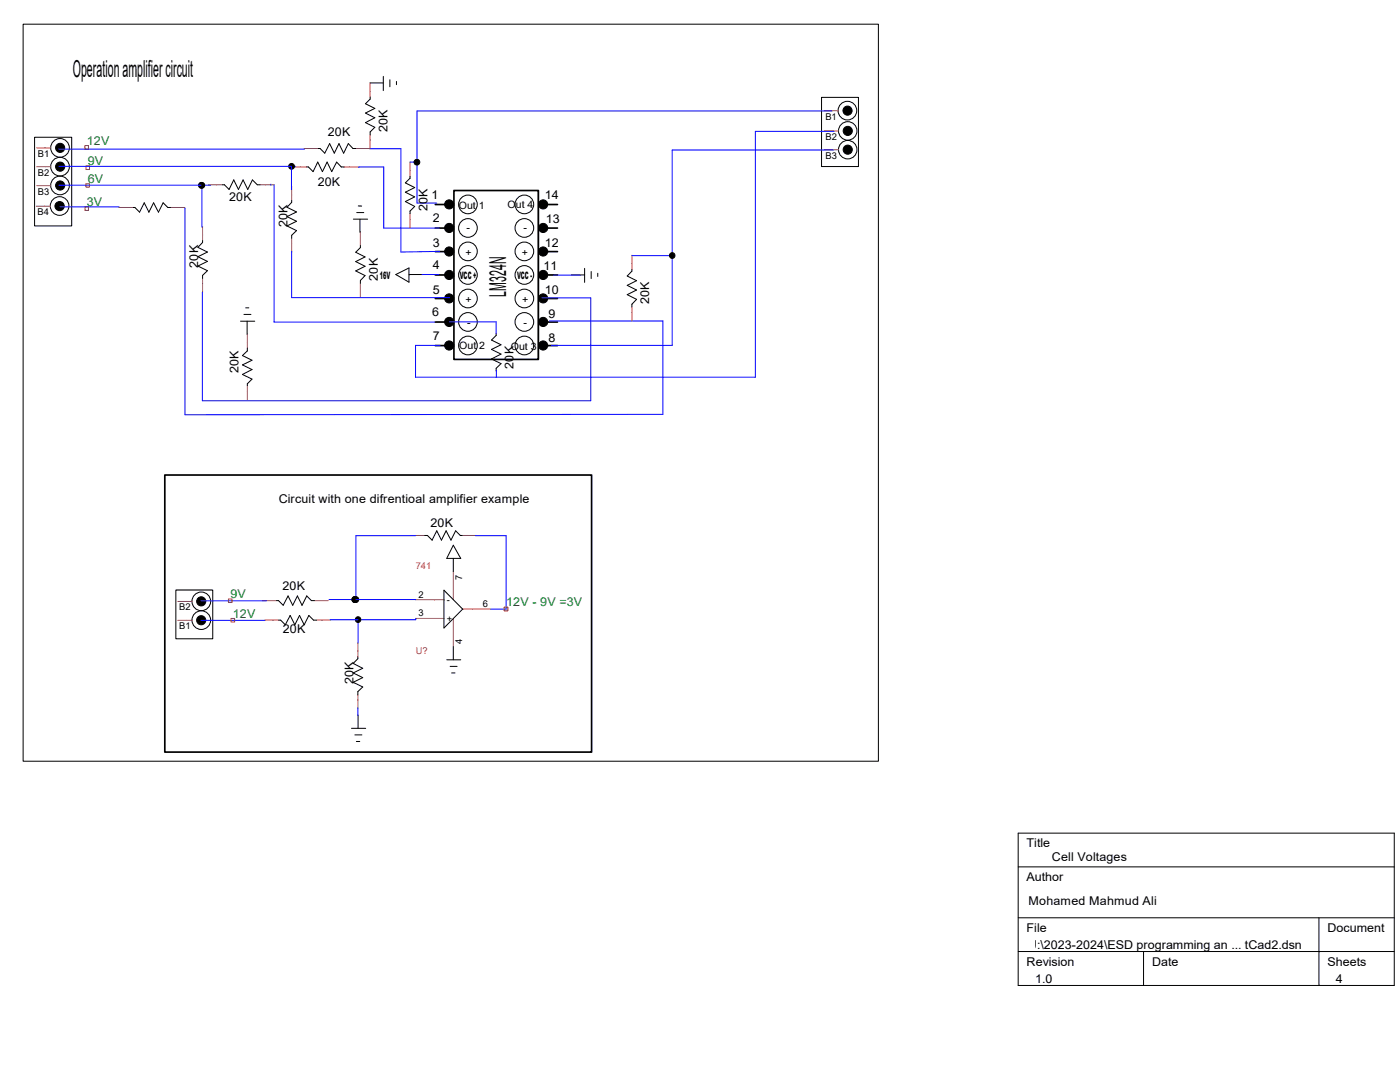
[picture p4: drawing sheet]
<svg xmlns="http://www.w3.org/2000/svg" width="279mm" height="216mm" viewBox="0 0 279 216" stroke-linecap="round" stroke-linejoin="round" font-family="sans-serif">
<g fill="none" stroke="#000" stroke-width=".2">
<path d="M4.6 4.8h170.7v147.1h-170.7zM73.8 16.6h2.7M73.9 19.4v.4l-1 .9 1.9 .9-1.9 1 1.9 .9-1.9 1 1.9 .9-.9 .9v.6M76.5 15.2v2.9M77.8 15.9v1.4M79.1 16.3v.6M164 19.4h7.3v13.8h-7.3zM6.9 27.4h7.4v17.7h-7.4zM44.4 36.9h.4l.9 .9 1-1.9 .9 1.9 .9-1.9 .9 1.9 1-1.9 1 1h.5M61.2 33.3h.4l.9 .9 .9-1.9 .9 1.9 1-1.9 .9 1.9 1-1.9 .9 1h.6M63.5 29.6h.4l.9 1 1-1.9 .9 1.9 .9-1.9 1 1.9 .9-1.9 .9 .9h.6M81.8 35.2v.4l-.9 .9 1.9 .9-1.9 1 1.9 .9-1.9 .9 1.9 1-1 .9v.6"/>
<path d="M26.5 41.4h.4l1 .9 .9-1.8 .9 1.8 .9-1.8 1 1.8 1-1.8 .9 .9h.5M40.4 48v.4l-.9 1 1.9 .9-1.9 .9 1.9 1-1.9 .9 1.9 .9-1 .9v.6M58.2 40v.4l-.9 1 1.9 .9-1.9 .9 1.9 1-1.9 .9 1.9 .9-1 .9v.6M70.5 43.7h2.9M71.2 42.4h1.4M71.5 41.1h.7M71.8 43.7v2.7M71.9 49v.4l-.9 .9 1.9 1-1.9 .9 1.9 .9-1.9 1 1.9 .9-1 1v.5M79 54.8l2.6-1.3v2.8zM81.6 54.8h2.6M114 54.9h2.7M116.7 53.6v2.7"/>
<path d="M118 54.2v1.4M119.3 54.5v.7M126.1 53.8v.3l-.9 1 1.8 .9-1.8 .9 1.8 1-1.8 .9 1.8 .9-.9 1v.6M48 64.1h2.8M48.7 62.7h1.4M49 61.4h.7M49.3 64.1v2.6M49.4 69.5v.5l-1 1 1.9 .9-1.9 .9 1.9 .9-1.9 1 1.9 .9-.9 1v.4M99 66.5v.4l-.9 1 1.9 .9-1.9 .9 1.9 1-1.9 .9 1.9 1-1 .9v.5M35.1 117.7h7.4v9.8h-7.4zM55.2 119.8h.4l.9 1 1-1.9 .9 1.9 1-1.9 .9 1.9 .9-1.9 .9 .9h.6M84.8 106.8h.5l.9 1 1-1.9 .9 1.9 .9-1.9 1 1.9 .9-1.9 1 .9h.3"/>
<path d="M88.6 117.8l3.7 3.7-3.7 3.8zM90.5 108.8l1.4 2.6h-2.7zM90.5 111.4v2.6M55.6 123.7h.4l.9 1 1-1.9 .9 1.9 1-1.9 .9 1.9 .9-1.9 1 .9h.6M71.4 131.1v.3l-.9 1 1.9 .9-1.9 1 1.9 .9-1.9 .9 1.9 1-1 .9v.6M89.2 131.7h2.7M89.8 133h1.4M90.1 134.3h.7M90.5 129v2.7M70.1 145.3h2.9M70.8 146.6h1.4M71.1 148h.7"/>
<path d="M71.5 142.7v2.6M203.2 166.2h75.1v30.4h-75.1zM203.2 173h75.1M203.2 183.1h75.1M203.2 189.9h75.1M228.2 189.9v6.7M263.2 183.1v13.5"/>
<circle cx="12" cy="29.5" r="1.86"/>
<circle cx="12" cy="33.3" r="1.86"/>
<circle cx="12" cy="37" r="1.86"/>
<circle cx="169.1" cy="22.1" r="1.86"/>
<circle cx="169.2" cy="26.1" r="1.84"/>
<circle cx="169.2" cy="29.9" r="1.84"/>
<circle cx="11.9" cy="41.1" r="1.86"/>
<circle cx="93.4" cy="59.6" r="1.86"/>
<circle cx="93.4" cy="45.5" r="1.86"/>
<circle cx="93.4" cy="50.2" r="1.86"/>
<circle cx="93.4" cy="40.8" r="1.86"/>
<circle cx="93.4" cy="54.9" r="1.86"/>
<circle cx="104.6" cy="54.9" r="1.86"/>
<circle cx="104.6" cy="59.6" r="1.86"/>
<circle cx="104.6" cy="50.2" r="1.86"/>
<circle cx="104.6" cy="45.5" r="1.86"/>
<circle cx="104.6" cy="40.8" r="1.86"/>
<circle cx="93.4" cy="68.9" r="1.86"/>
<circle cx="93.4" cy="64.2" r="1.86"/>
<circle cx="104.6" cy="64.2" r="1.86"/>
<circle cx="104.6" cy="68.9" r="1.86"/>
<circle cx="40.2" cy="120" r="1.86"/>
<circle cx="40.2" cy="123.7" r="1.86"/>
</g>
<g fill="none" stroke="#c04040" stroke-width=".2">
<path d="M73.9 16.6v2.8M7.3 29.5h2.8M7.3 33.3h2.8M7.3 37h2.8M41.6 36.9h2.8M51.9 36.9h2.8M58.2 37.2v2.8M58.3 33.3h2.9M60.7 29.6h2.8M68.7 33.3h2.8M71 29.6h2.8M73.9 26.9v2.8"/>
<path d="M81.8 32.3v2.9M164.5 22.1h2.8M164.5 26.1h2.8M164.5 29.9h2.8M7.2 41.1h2.8M23.7 41.4h2.8M34 41.4h2.9M40.4 45.2v2.8M40.4 55.5v2.8M58.2 47.5v2.8M71.9 46.2v2.8M71.9 56.5v2.8"/>
<path d="M81.8 42.7v2.8M126.1 50.9v2.9M49.4 66.6v2.9M49.4 77v2.8M126.1 61.3v2.8M52.4 119.8h2.8M62.7 119.8h2.8M81.9 106.8h2.9M83 119.7h5.6M90.5 114v5.7M92.2 106.8h2.8M35.5 120h2.8"/>
<path d="M35.5 123.8h2.8M52.8 123.7h2.8M63.2 123.7h2.8M71.4 128.3v2.8M71.4 138.6v2.8M83 123.4h5.6M90.5 123.4v5.6M92.3 121.5h5.7"/>
</g>
<g fill="#000" stroke="#000" stroke-width=".2">
<circle cx="12" cy="29.5" r=".91"/>
<circle cx="12" cy="33.3" r=".91"/>
<circle cx="12" cy="37" r=".91"/>
<circle cx="40.2" cy="37" r=".56"/>
<circle cx="40.3" cy="37" r=".57"/>
<circle cx="58.2" cy="33.2" r=".57"/>
<circle cx="83.2" cy="32.4" r=".57"/>
<circle cx="169.1" cy="22.1" r=".91"/>
<circle cx="169.2" cy="26.1" r=".91"/>
<circle cx="169.2" cy="29.9" r=".91"/>
<circle cx="11.9" cy="41.1" r=".92"/>
<circle cx="89.6" cy="40.8" r=".91"/>
<circle cx="89.6" cy="45.5" r=".91"/>
<circle cx="89.6" cy="54.9" r=".91"/>
<circle cx="89.6" cy="59.5" r=".91"/>
<circle cx="89.6" cy="50.2" r=".91"/>
<circle cx="108.4" cy="59.5" r=".91"/>
<circle cx="108.4" cy="45.5" r=".91"/>
<circle cx="108.4" cy="40.8" r=".91"/>
<circle cx="108.4" cy="54.9" r=".91"/>
<circle cx="108.4" cy="50.2" r=".91"/>
<circle cx="134.1" cy="51" r=".56"/>
<circle cx="89.6" cy="64.2" r=".91"/>
<circle cx="89.6" cy="68.9" r=".91"/>
<circle cx="108.4" cy="64.2" r=".91"/>
<circle cx="108.4" cy="68.9" r=".91"/>
<circle cx="40.2" cy="120" r=".91"/>
<circle cx="70.8" cy="119.6" r=".57"/>
<circle cx="70.8" cy="119.6" r=".56"/>
<circle cx="71" cy="119.6" r=".56"/>
<circle cx="40.2" cy="123.8" r=".91"/>
<circle cx="71.4" cy="123.6" r=".56"/>
</g>
<g fill="none" stroke="#000" stroke-width=".34">
<path d="M90.6 38h16.8v33.7h-16.8zM86.9 40.8h1.8M86.9 45.5h1.8M86.9 50.2h1.8M86.9 54.9h1.8M86.9 59.6h1.8M109.3 50.2h2M109.3 45.5h2M109.3 40.8h2M109.3 59.6h2M109.3 54.9h2M86.9 64.3h1.8"/>
<path d="M86.9 69h1.8M109.3 64.3h2M109.3 69h2M32.9 94.8h85.2v55.3h-85.2z"/>
</g>
<g fill="none" stroke="#00f" stroke-width=".2">
<path d="M11.7 29.8h49M11.7 33.2h47.3M11.8 37h30.2M40.3 37v8.3M54.1 36.7v.3M54.7 36.9v27.4h32M58.2 33.2v4.7M71.6 33.4v-.1h5v12.2h11.1M73.7 29.7h6.3v20.6l7.8-.1M81.8 32.3h1.4M166 22.1h-82.8v18.4h4M166.3 29.9h-32.1v39h-24.1"/>
<path d="M166.5 26.2h-15.8v49.1h-67.8v-6.4h4.9M12 41.3h11.7M36.9 41.5v41.3l95.4-.1v-18.6h-22.7M40.4 58.3v21.7h77.5v-20.6h-9.7M58.2 50.1v9.3h31.5M84.2 54.8h3.4M110.4 54.9h5.4M126.1 51h8.1M89.7 64.2h9.3v2.4M99.1 73.9v1.4M40.1 119.9h13.1M65.7 119.6l17.3 .1"/>
<path d="M70.8 119.6h.1M83 106.9h-12v12.7M94.9 106.9h6.1v14.6h-3M40.1 123.8h12.7M71.5 123.7v4.6M83 123.4v.3h-17.1M71.4 141.2l.1 1.5"/>
</g>
<path d="M16.9 29h.8v.8h-.8zM17.1 36.7h.8v.6h-.8zM17.1 33.1h.8v.7h-.8zM17 41.3h.7v.7h-.7zM45.6 119.5h.7v.7h-.7zM46.1 123.4h.7v.7h-.7zM100.6 121.2h.7v.7h-.7z" fill="none" stroke="#f00" stroke-width=".2"/>
<g font-size="4.7">
<text x="14.5" y="15.3">Operation amplifier circuit</text>
<text x="101" y="59.2" transform="rotate(-90 101 59.2)">LM324N</text>
</g>
<g font-size="2.4" fill="#008020">
<text x="17.3" y="28.9">12V</text>
<text x="17.5" y="32.9">9V</text>
<text x="17.3" y="41.1">3V</text>
<text x="17.5" y="36.4">6V</text>
<text x="46" y="119.3">9V</text>
<text x="46.5" y="123.2">12V</text>
<text x="101" y="121">12V - 9V =3V</text>
</g>
<g font-size="2.4">
<text x="65.4" y="27.1">20K</text>
<text x="77.3" y="26.4" transform="rotate(-90 77.3 26.4)">20K</text>
<text x="45.8" y="40.1">20K</text>
<text x="63.4" y="37.1">20K</text>
<text x="86.1" y="39.8">1</text>
<text x="108.8" y="39.6">14</text>
<text x="57.4" y="45.4" transform="rotate(-90 57.4 45.4)">20K</text>
<text x="85.3" y="42.2" transform="rotate(-90 85.3 42.2)">20K</text>
<text x="86.4" y="44.4">2</text>
<text x="108.9" y="44.5">13</text>
<text x="39.5" y="53.4" transform="rotate(-90 39.5 53.4)">20K</text>
<text x="86.4" y="49.3">3</text>
<text x="86.4" y="53.8">4</text>
<text x="108.5" y="53.9">11</text>
<text x="108.8" y="49.3">12</text>
<text x="75.4" y="56" transform="rotate(-90 75.4 56)">20K</text>
<text x="86.4" y="58.7">5</text>
<text x="108.8" y="58.7">10</text>
<text x="86.2" y="63.1">6</text>
<text x="109.5" y="63.4">9</text>
<text x="129.6" y="60.7" transform="rotate(-90 129.6 60.7)">20K</text>
<text x="86.4" y="67.9">7</text>
<text x="109.5" y="68.3">8</text>
<text x="47.6" y="74.5" transform="rotate(-90 47.6 74.5)">20K</text>
<text x="102.5" y="73.5" transform="rotate(-90 102.5 73.5)">20K</text>
<text x="55.6" y="100.4">Circuit with one difrentioal amplifier example</text>
<text x="85.9" y="105.1">20K</text>
<text x="56.4" y="117.6">20K</text>
<text x="56.5" y="126.3">20K</text>
<text x="70.5" y="136.4" transform="rotate(-90 70.5 136.4)">20K</text>
<text x="204.9" y="169.1">Title</text>
<text x="209.9" y="171.7">Cell Voltages</text>
<text x="204.9" y="175.8">Author</text>
<text x="204.9" y="185.9">File</text>
<text x="205.3" y="180.5">Mohamed Mahmud Ali</text>
<text x="264.9" y="185.9">Document</text>
<text x="205.1" y="189.3">U:\2023-2024\ESD programming an ... tCad2.dsn</text>
<text x="204.9" y="192.7">Revision</text>
<text x="206.6" y="196.1">1.0</text>
<text x="229.9" y="192.7">Date</text>
<text x="264.9" y="192.7">Sheets</text>
<text x="266.6" y="196.1">4</text>
</g>
<g font-size="2">
<text x="91.6" y="41.6">Out 1</text>
<text x="101.3" y="41.5">Out 4</text>
<text x="93.1" y="46.2">-</text>
<text x="104.5" y="46.1">-</text>
<text x="92.9" y="51.1">+</text>
<text x="104.1" y="51.1">+</text>
<text x="75.8" y="55.6">16V</text>
<text x="91.8" y="55.7">VCC +</text>
<text x="103.2" y="55.7">VCC -</text>
<text x="92.9" y="60.5">+</text>
<text x="93.2" y="65.1">-</text>
<text x="104.2" y="60.5">+</text>
<text x="104.5" y="65.1">-</text>
<text x="91.7" y="69.7">Out 2</text>
<text x="101.9" y="69.8">Out 3</text>
</g>
<g font-size="1.9">
<text x="164.7" y="23.9">B1</text>
<text x="164.8" y="27.9">B2</text>
<text x="7.6" y="31.3">B1</text>
<text x="7.6" y="35.1">B2</text>
<text x="164.8" y="31.7">B3</text>
<text x="7.6" y="38.8">B3</text>
<text x="7.5" y="42.9">B4</text>
<text x="83.5" y="119.3">2</text>
<text x="92.2" y="115.7" transform="rotate(-90 92.2 115.7)">7</text>
<text x="35.8" y="121.8">B2</text>
<text x="35.8" y="125.6">B1</text>
<text x="83.5" y="123">3</text>
<text x="89.2" y="124.1">+</text>
<text x="89.2" y="120.4">-</text>
<text x="96.4" y="121.1">6</text>
<text x="92.2" y="128.5" transform="rotate(-90 92.2 128.5)">4</text>
</g>
<g font-size="1.9" fill="#c04040">
<text x="83" y="113.6">741</text>
<text x="83" y="130.5">U?</text>
</g>
</svg>
